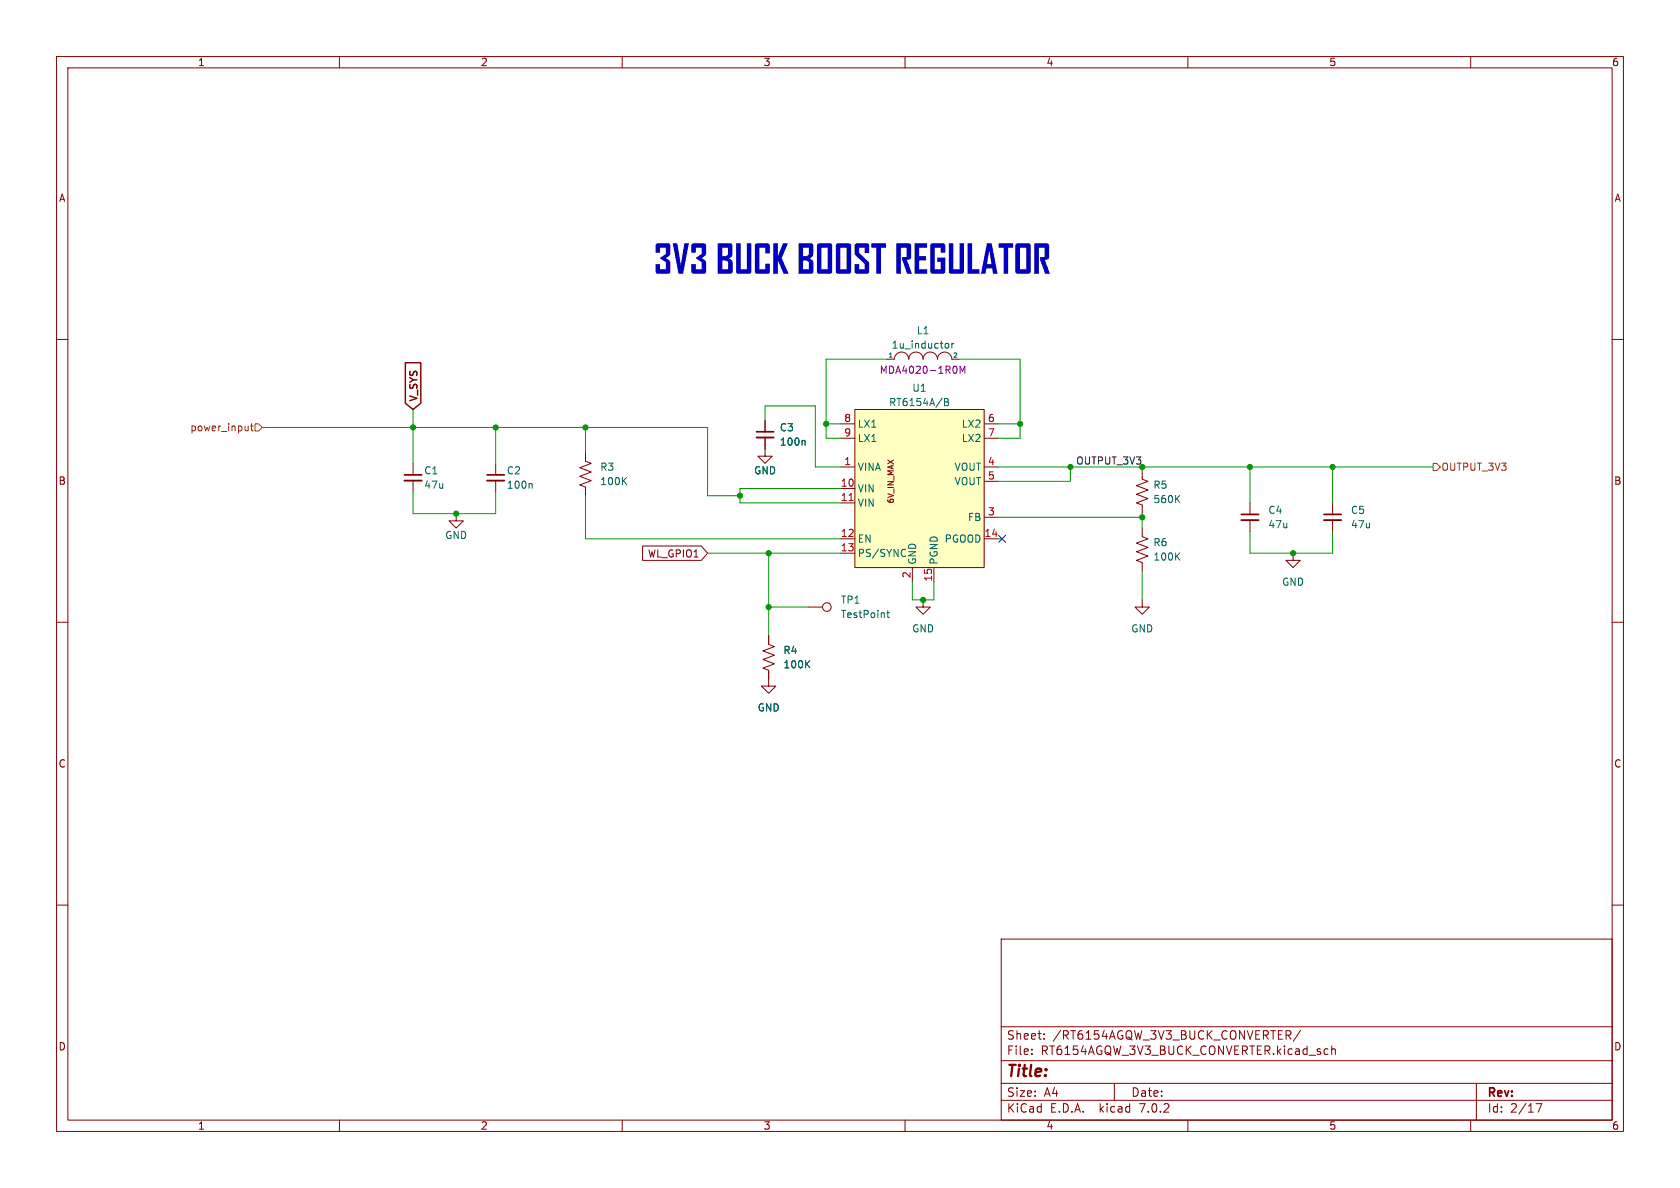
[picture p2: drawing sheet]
<svg xmlns="http://www.w3.org/2000/svg" width="297mm" height="210mm" viewBox="0 0 297 210" stroke-linecap="round" stroke-linejoin="round" font-family="sans-serif">
<g fill="none" stroke="#840000" stroke-width=".18">
<path d="M10 10h277v190h-277zM12 12h273v186h-273zM60 10v2M110 10v2M160 10v2M210 10v2M260 10v2M10 60h2M285 60h2M135.3 77.3v3.3h1.2l-1.2 1.3-1.3-1.3h1.3M135.3 74.3v2M148.6 74.9h2.5"/>
<path d="M148.6 77.5h2.5M151.1 72.4h22.9v27.9h-22.9zM156.8 63.5h1.3a1.27 1.27 0 0 1 1.3-1.3 1.27 1.27 0 0 1 1.3 1.3 1.27 1.27 0 0 1 1.2-1.3 1.27 1.27 0 0 1 1.3 1.3 1.27 1.27 0 0 1 1.3-1.3 1.27 1.27 0 0 1 1.2 1.3 1.27 1.27 0 0 1 1.3-1.3 1.27 1.27 0 0 1 1.3 1.3h1.2M174 74.9h2.5M174 77.5h2.5M73 81.9v2M73 85v2M80.6 90.8v1.3h1.3l-1.3 1.2-1.2-1.2h1.2M87.6 81.9v2M87.6 85v2M103.5 80v1.5l1 .4-2 .8 2 .7-2 .8 2 .8-2 .7 1 .4v1.5M113.6 96.5h10.4l1.1 1.3-1.1 1.3h-10.4z"/>
<path d="M148.6 82.6h2.5M148.6 86.4h2.5M148.6 88.9h2.5M148.6 95.3h2.5M148.6 97.8h2.5M174 82.6h2.5M174 95.3h2.5M174 91.4h2.5M174 85.1h2.5M201.9 93.3v1.6l1 .4-2 .7 2 .8-2 .7 2 .8-2 .8 1 .3v1.6M201.9 83.2v1.5l1 .4-2 .8 2 .7-2 .8 2 .7-2 .8 1 .4v1.5M221 88.9v2"/>
<path d="M221 91.9v2.1M228.6 97.8v1.3h1.3l-1.3 1.2-1.3-1.2h1.3M235.6 88.9v2M235.6 91.9v2.1M10 110h2M135.9 112.4v1.5l1 .4-2 .8 2 .7-2 .8 2 .7-2 .8 1 .4v2.8h1.3l-1.3 1.3-1.3-1.3h1.3M142.9 107.3h2.5M161.3 100.3v2.6M163.2 106v1.3h1.3l-1.3 1.3-1.3-1.3h1.3M165.1 100.3v2.6M201.9 106v1.3h1.3l-1.3 1.3-1.2-1.3h1.2M285 110h2"/>
<path d="M10 160h2M285 160h2M177 166h108v32h-108zM60 198v2M110 198v2M160 198v2M177 194.5h108M177 191.5h108M177 187.5h108M177 181.5h108M182.4 186.3v.1M182.4 185.5v.1"/>
<path d="M184.6 183.6v.1M184.6 182.8v.1M197 191.5v3M210 198v2M229.9 182.1l-1.3 2M234.4 185.4l.4 .1M234.8 186.3l-.4 .1M235.4 185.5l.2-.1 .4 .1 .1 .9M235.4 184.9v1.5M260 198v2M261 191.5v6.5M271.6 195.1h1l-.7 1.5"/>
<circle cx="146.2" cy="107.3" r=".76"/>
</g>
<path d="M142.2 77.9l.1 .1v.7M167 70.4h.4l.2 .3-.2 .3 .2 .2 .1 .3-.2 .2h-.5zM167 71h.4M167.3 60.7l.3 .1 .1 .1v.5l-.4 .1M168.3 60.7v.8M168.6 60.7l-.3 .2M93.9 85.5l.2 .1v.7M159.9 97.1l.2 .1M160.1 98.3l-.2 .1M156.8 108.3h.4M156.9 107.9v1.1l.3 .2" fill="none" stroke="#006464" stroke-width=".18"/>
<path d="M151.1 72.4h22.9v27.9h-22.9z" fill="#ffffc2" stroke="#ffffc2" stroke-width=".18"/>
<path d="M150.1 88.5h.7" fill="none" stroke="#a90000" stroke-width=".18"/>
<path d="M133.7 77.3h3.1M71.5 85h3M86.1 85h3.1M219.5 91.9h3M234.1 91.9h3" fill="none" stroke="#840000" stroke-width=".33"/>
<path d="M133.7 76.3h3.1M71.5 83.9h3M86.1 83.9h3.1M219.5 90.9h3M234.1 90.9h3" fill="none" stroke="#840000" stroke-width=".3"/>
<path d="M169.1 64.8l.1 .4-.1 .7M169.7 66v-1.3l.4 .9 .5-.9v1.3" fill="none" stroke="#840084" stroke-width=".18"/>
<path d="M43.9 75.3v.9M43.9 76l-.2 .2M44.3 75.3h.5M44.5 74.9v1.1l.3 .2M45.1 74.9h.6l.7 .7-.7 .6h-.6zM253.4 81.9h.6l.6 .7-.6 .6h-.6z" fill="none" stroke="#725600" stroke-width=".18"/>
<path d="M71.7 64.1h2.7v7.2l-1.4 1.1-1.3-1.1z" fill="none" stroke="#840000" stroke-width=".25"/>
<g fill="none" stroke="#009600" stroke-width=".18">
<path d="M46.4 75.6h78.7v12h5.7M73 72.4v9.5M87.6 75.6v6.3M103.5 75.6v4.4M135.3 74.3v-2.5h8.8v10.8h4.5M146 74.9h2.6M156.8 63.5h-10.8v14h2.6M169.5 63.5h10.8v14h-3.8M176.5 74.9h3.8M73 87v3.8h14.6v-3.8M103.5 87.6v7.7h45.1M125.1 97.8h23.5"/>
<path d="M135.9 97.8v14.6M148.6 86.4h-17.8v2.5h17.8M176.5 95.3h.7M176.5 82.6h76.9M176.5 91.4h25.4M189.2 82.6v2.5h-12.7M201.9 82.6v.6M201.9 90.8v2.5M221 82.6v6.3M221 94v3.8h14.6v-3.8M235.6 82.6v6.3M135.9 107.3h7"/>
<path d="M161.3 102.9v3.1h3.8v-3.1M201.9 101v5"/>
</g>
<path d="M176.6 94.6l1.2 1.3M177.8 94.6l-1.2 1.3" fill="none" stroke="#000084" stroke-width=".18"/>
<g fill="#009600" stroke="#009600" stroke-width=".18">
<circle cx="235.6" cy="82.6" r=".46"/>
<circle cx="201.9" cy="82.6" r=".46"/>
<circle cx="221" cy="82.6" r=".46"/>
<circle cx="228.6" cy="97.8" r=".46"/>
<circle cx="201.9" cy="91.4" r=".46"/>
<circle cx="146" cy="74.9" r=".46"/>
<circle cx="163.2" cy="106" r=".46"/>
<circle cx="189.2" cy="82.6" r=".46"/>
<circle cx="180.3" cy="74.9" r=".46"/>
<circle cx="103.5" cy="75.6" r=".46"/>
<circle cx="135.9" cy="97.8" r=".46"/>
<circle cx="130.8" cy="87.6" r=".46"/>
<circle cx="135.9" cy="107.3" r=".46"/>
<circle cx="80.6" cy="90.8" r=".46"/>
<circle cx="73" cy="75.6" r=".46"/>
<circle cx="87.6" cy="75.6" r=".46"/>
</g>
<g font-size="7" fill="#0000c2">
<text x="115.6" y="49.3">3V3BUCK</text>
<text x="140.8" y="49.3">BOOST</text>
<text x="158.1" y="49.3">REGULATOR</text>
</g>
<text font-size="2.8" fill="#840000" x="178" y="190.8">Title:</text>
<g font-size="2.1" fill="#840000">
<text x="178" y="183.9">Sheet:</text>
<text x="186.2" y="183.9">/RT6154AGQW_3V3_BUCK_CONVERTER/</text>
<text x="178" y="186.6">File:</text>
<text x="184" y="186.6">RT6154AGQW_3V3_BUCK_CONVERTER.kicad_sch</text>
<text x="178" y="196.8">KiCad</text>
<text x="178" y="194">Size:</text>
<text x="184.6" y="194">A4</text>
<text x="185.7" y="196.8">E.D.A.</text>
<text x="194.4" y="196.8">kicad</text>
<text x="200" y="194">Date:</text>
<text x="201.5" y="196.8">7.0.2</text>
<text x="263" y="194.2">Rev:</text>
<text x="263" y="196.8">Id:</text>
<text x="267" y="196.8">2/17</text>
</g>
<g font-size="1.8" fill="#840000">
<text x="35" y="11.8">1</text>
<text x="85" y="11.8">2</text>
<text x="135" y="11.8">3</text>
<text x="185" y="11.8">4</text>
<text x="235" y="11.8">5</text>
<text x="285" y="11.8">6</text>
<text x="10.4" y="35.8">A</text>
<text x="285.4" y="35.8">A</text>
<text x="74.1" y="71" transform="rotate(-90 74.1 71)">V_SYS</text>
<text x="10.3" y="85.8">B</text>
<text x="285.3" y="85.8">B</text>
<text x="114.4" y="98.7">WL_GPIO1</text>
<text x="10.3" y="135.8">C</text>
<text x="285.3" y="135.8">C</text>
<text x="10.3" y="185.8">D</text>
<text x="285.3" y="185.8">D</text>
<text x="35" y="199.8">1</text>
<text x="85" y="199.8">2</text>
<text x="135" y="199.8">3</text>
<text x="185" y="199.8">4</text>
<text x="235" y="199.8">5</text>
<text x="285" y="199.8">6</text>
</g>
<g font-size="1.8" fill="#006464">
<text x="162" y="59.2">L1</text>
<text x="157.6" y="61.8">1u_inductor</text>
<text x="157.1" y="71.9">RT6154A/B</text>
<text x="161.2" y="69.4">U1</text>
<text x="137.8" y="76.4">C3</text>
<text x="151.6" y="75.8">LX1</text>
<text x="169.9" y="75.8">LX2</text>
<text x="106.1" y="83.4">R3</text>
<text x="137.8" y="78.9">100n</text>
<text x="151.6" y="83.4">VINA</text>
<text x="151.6" y="78.3">LX1</text>
<text x="168.6" y="83.4">VOUT</text>
<text x="169.9" y="78.3">LX2</text>
<text x="74.9" y="84">C1</text>
<text x="74.9" y="86.6">47u</text>
<text x="89.5" y="84">C2</text>
<text x="89.5" y="86.6">100n</text>
<text x="106.1" y="85.9">100K</text>
<text x="133.3" y="84">GND</text>
<text x="151.6" y="87.2">VIN</text>
<text x="151.6" y="89.7">VIN</text>
<text x="168.6" y="85.9">VOUT</text>
<text x="203.8" y="86.6">R5</text>
<text x="203.8" y="89.1">560K</text>
<text x="78.6" y="95.4">GND</text>
<text x="171" y="92.3">FB</text>
<text x="224.2" y="91">C4</text>
<text x="224.2" y="93.5">47u</text>
<text x="238.8" y="91">C5</text>
<text x="238.8" y="93.5">47u</text>
<text x="151.6" y="96.1">EN</text>
<text x="151.6" y="98.6">PS/SYNC</text>
<text x="162.1" y="99.8" transform="rotate(-90 162.1 99.8)">GND</text>
<text x="165.9" y="99.8" transform="rotate(-90 165.9 99.8)">PGND</text>
<text x="166.9" y="96.1">PGOOD</text>
<text x="203.8" y="96.7">R6</text>
<text x="203.8" y="99.3">100K</text>
<text x="148.6" y="106.9">TP1</text>
<text x="226.6" y="103.7">GND</text>
<text x="148.6" y="109.4">TestPoint</text>
<text x="161.2" y="112">GND</text>
<text x="199.9" y="112">GND</text>
<text x="138.4" y="115.8">R4</text>
<text x="138.4" y="118.3">100K</text>
<text x="133.9" y="125.9">GND</text>
</g>
<text font-size="1.8" fill="#840084" x="155.5" y="66.2">MDA4020-1R0M</text>
<g font-size="1.8" fill="#725600">
<text x="33.5" y="76.4">power_input</text>
<text x="254.8" y="83.4">OUTPUT_3V3</text>
</g>
<g font-size="1.8" fill="#a90000">
<text x="149.2" y="74.7">8</text>
<text x="149.2" y="77.2">9</text>
<text x="174.6" y="74.7">6</text>
<text x="174.6" y="77.2">7</text>
<text x="149.2" y="82.3">1</text>
<text x="174.6" y="82.3">4</text>
<text x="148.6" y="86.1">10</text>
<text x="148.6" y="88.6">11</text>
<text x="174.6" y="84.8">5</text>
<text x="148.6" y="95">12</text>
<text x="174" y="95">14</text>
<text x="174.6" y="91.2">3</text>
<text x="148.6" y="97.5">13</text>
<text x="161" y="102.3" transform="rotate(-90 161 102.3)">2</text>
<text x="164.8" y="102.9" transform="rotate(-90 164.8 102.9)">15</text>
</g>
<text font-size="1.8" fill="#0f0f0f" x="190.1" y="82.2">OUTPUT_3V3</text>
<text font-size="1.4" fill="#840000" x="158.2" y="89.1" transform="rotate(-90 158.2 89.1)">6V_IN_MAX</text>
<g font-size="1.1" fill="#006464">
<text x="157" y="63.2">1</text>
<text x="168.4" y="63.2">2</text>
</g>
</svg>
